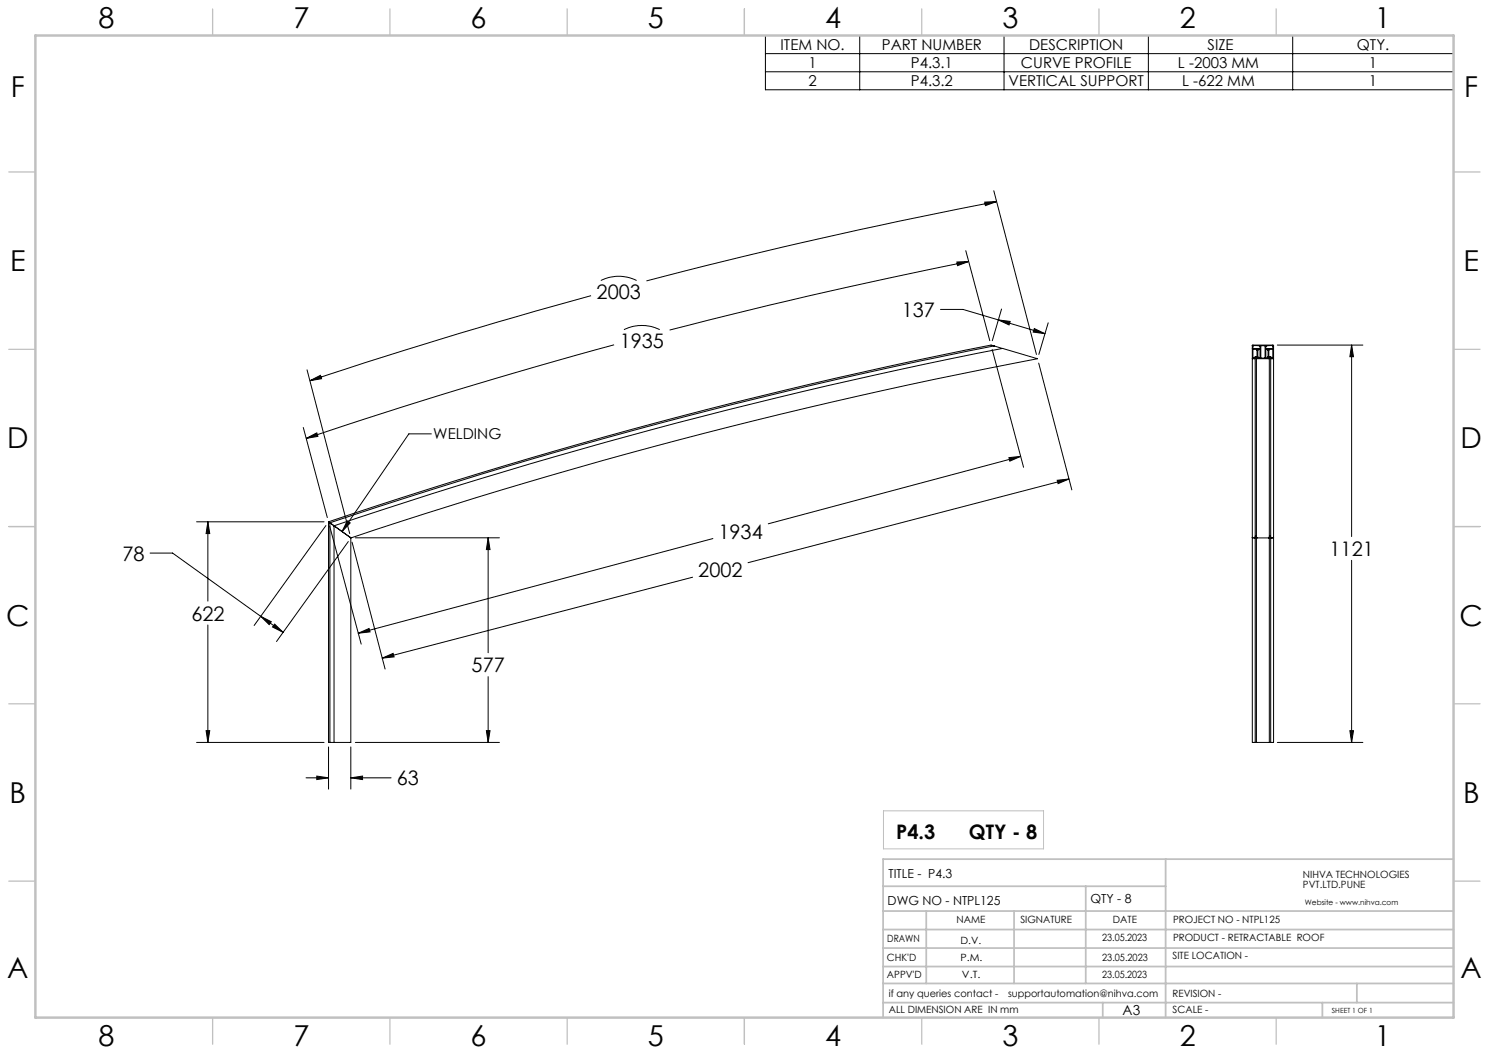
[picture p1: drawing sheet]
<svg xmlns="http://www.w3.org/2000/svg" width="420mm" height="297mm" viewBox="0 0 420 297" stroke-linecap="round" stroke-linejoin="round" font-family="sans-serif">
<g fill="none" stroke="#000" stroke-width=".28">
<path d="M215.9 10h194.1v15.3h-194.1zM215.9 15.1h194.1M242.5 10v15.3M283.2 10v15.3M323.9 10v15.3M364.6 10v15.3M215.9 20.2h194.1M277.8 57l3.3-.1-3.1 1.1zM280.3 53.8l12 46.2M281.1 56.9a1536.4 1536.4 0 0 0-98.7 22.3M169.5 79.1a11.2 11.2 0 0 1 10.1 0M269.9 73.9l3.3-.1-3.1 1.1z"/>
<path d="M272.4 70.7l6.8 25.4M273.2 73.8l-22.6 4.7-22.5 5-39.2 9.6M166.7 83.4l-37.2 10.6-26.3 8.2-15.8 5.2M173.2 97.3a1475.4 1475.4 0 0 0-86.8 26.3M176 93a11.2 11.2 0 0 1 10.1 0M265.3 87.3h6.3l23.1 6.8M279.9 98.6l8.8 33.2M280.4 97.6l-.6-.2a1443.1 1443.1 0 0 0-187.1 49.8M280.4 97.6a1478.6 1478.6 0 0 0-187.3 49.9M280.4 97.6l2.3 .7M281.6 90.2l3.3 .5-.3 .9zM282.5 87.2l-2.6 8.9"/>
<path d="M291.7 92.7l3 1.4-3.3-.4zM295.7 91l-2.7 9M353.2 98.3h.2M353.2 97.5h.2M353.4 97.5l2 .1M353.4 97.5v.8M354.5 98.5h-1.1v2.5h.3l.4-.4h.7M354.5 98.5h.1M354.6 98.8l.2 .1M354.6 98.8v1.8M354.6 98.5v.3M354.8 98.9h.1"/>
<path d="M354.8 98.8v1.8M355.4 97.6h.1M355.4 98.5h.1M355.4 98.5h-.6v.3M355.4 97.6v.8l-2-.1M355.4 98.5v2.5M356.8 97.5h-1.2v3.5h1.2M356.8 97.5h.1M356.8 97.5v3.5M357 97.6h.1M357 97.6v.8l2-.1M357.6 98.5h.1"/>
<path d="M357.6 98.5h-.6v2.5h.6l.1-.4M357.7 98.8h.2M357.7 98.8v1.8M357.7 98.5v.3M357.8 97.5h1.2M357.8 97.5h.1M357.8 97.5l-.8 .1M357.9 98.8v1.8M359 98.5h.1M359 98.5h-1.1v.3M359 97.5h.2M359 98.3h.2"/>
<path d="M359 97.5v.8M359 98.5v2.5M359.2 98.3h.1M360.3 97.3h24.1M381.2 97.3l.6 3.3h-1zM381.2 97.3v54M86.6 104.3l12 46.2M87.4 107.4l3-1.5 .3 .9zM293 102.4l9.3 35.8M353.2 101.1l.1-3.8h5.8l.1 3.8M353.2 101.1v50.5M354 101.1v50.5"/>
<path d="M354.4 101.1v50.5M354.4 101l.1 .2 3.5-.2M354.4 101a.26 .26 0 0 0-.3-.2 .26 .26 0 0 0-.1 .4l-.8-.1M354.8 100.6h.1M354.8 100.6v.4h.6M355.4 101h.1M356.8 101h.1M357.7 100.6h.7l.3 .4h.3M358 101a.23 .23 0 0 1 .2-.3 .23 .23 0 0 1 .3 .3M358 101.1v50.5M358.4 101.1v50.5M358.5 101l.7 .1"/>
<path d="M359 101h.1M359.2 101.1v50.5M85.5 120.6l6.8 25.4M86.4 123.6l3-1.5 .3 1zM121.7 122.4h-6.4l-18.8 27.5M284.6 129.1l3.3-.4-3.1 1.4zM287.9 128.7l-71.2 19M298.2 135.5l3.3-.4-3.1 1.3zM301.5 135.1l-90.5 23.6M42.3 156h6.4l24.9 17.8M55.5 147.2h35.9M58.6 147.2v22.3"/>
<path d="M58.6 147.2l.6 3.3h-1.1zM91.9 148.2l-20.2 28.2M92.7 147.2l.2 .1M92.7 147.2v62.2h.4M92.9 147.3l.1 .2M93 148.4l8.9 33.3M93 147.5h.1M93.1 147.5h.1M93.1 147.5v61.9M93.1 147.5l5.9 4.2a1478.4 1478.4 0 0 1 193.7-50.5l-9.9-2.9a1474.5 1474.5 0 0 0-188.6 50M94.2 148.3h.1M94.2 148.3l.1 61.1"/>
<path d="M94.3 148.3l4.7 3.4v57.7h-5.9M97.9 146.9l.9 .6-2.3 2.4zM98.2 152.7l-20.2 28.2M99.3 152.9l9.3 35.8M100.2 151.7h40.7M137.7 151.7l.5 3.3h-1zM137.7 151.7v32.4M201.1 151.9l-100.1 26.7M353.2 151.6l.2 .1 .6-.1M353.2 151.6v57.8h.8M353.2 151.5l.2 .2M354 151.2h.4z"/>
<path d="M354 151.6l-.1 .1M354 151.6v57.8M354.4 151.6l.1 .1 3.5-.1M354.4 151.6l.2 .1M354.4 151.6v57.8M358 151.2h.4zM358 151.6l-.1 .1M358 151.6v57.8M358.4 151.6l.1 .1 .7-.1M358.4 151.6l.2 .1M358.4 151.6v57.8M359.2 151.6v57.8h-.8"/>
<path d="M359.2 151.5l-.2 .2M381.2 158v51.4M58.6 176.3v33.1M73.6 173.8l6.3 4.6M73.6 173.8l2.9 1.6-.6 .8zM77.5 176l2.4 2.4-3-1.6zM101 178.6l3.1-1.3 .3 .9zM195.4 162.8l-87.6 22.8M107.8 185.6l3.1-1.3 .3 1zM137.7 190.8v18.6M55.5 209.4h35.9M58.1 206.1h1.1l-.6 3.3z"/>
<path d="M86.3 219.4h6.4M89.4 218.9l3.3 .5-3.3 .5zM92.7 210.7v11.9M93.1 209.4h.1M99 219.4l3.3-.5v1zM99 210.7v11.9M99 219.4h11.3M100.2 209.4h40.7M137.2 206.1h1l-.5 3.3zM354 209.4h.4M354.4 209.4h3.6M358 209.4h.4"/>
<path d="M360.3 209.4h24.1M380.8 206.1h1l-.6 3.3z"/>
</g>
<path d="M249.2 228.7h45.2v10.7h-45.2z" fill="none" stroke="#c0c0c0" stroke-width=".28"/>
<g fill="none" stroke="#c0c0c0" stroke-width=".35">
<path d="M60 2.5v7.5M110 2.5v7.5M160 2.5v7.5M210 2.5v7.5M260 2.5v7.5M310 2.5v7.5M360 2.5v7.5M2.5 48.5h7.5M410 48.5h7.5M2.5 98.5h7.5M410 98.5h7.5M2.5 148.5h7.5"/>
<path d="M410 148.5h7.5M2.5 198.5h7.5M410 198.5h7.5M2.5 248.5h7.5M410 248.5h7.5M60 287v7.5M110 287v7.5M160 287v7.5M210 287v7.5M260 287v7.5M310 287v7.5M360 287v7.5"/>
</g>
<g fill="none" stroke="#c0c0c0" stroke-width=".5">
<path d="M249.1 257h160.9M249.1 250h79.7M261.3 257v20.4M286 257v20.4M306.2 250v27.4M328.8 242.3v44.7M410 242.3h-160.9v44.7M249.1 272.6h160.9M249.1 267.4h160.9M249.1 262.2h160.9M249.1 277.4h160.9M382.7 277.4v5.4"/>
<path d="M249.1 282.8h160.9M311 282.8v4.2M373 282.8v4.2"/>
</g>
<path d="M10 10h400v277h-400z" fill="none" stroke="#c0c0c0" stroke-width=".7"/>
<g fill="#000">
<path d="M97.9 146.9l.9 .6-2.3 2.4z"/>
<path d="M269.9 73.9l3.3-.1-3.1 1.1zM86.4 123.6l3-1.5 .3 1zM277.8 57l3.3-.1-3.1 1.1zM87.4 107.4l3-1.5 .3 .9zM298.2 135.5l3.3-.4-3.1 1.3zM107.8 185.6l3.1-1.3 .3 1zM101 178.6l3.1-1.3 .3 .9zM284.6 129.1l3.3-.4-3.1 1.4zM281.6 90.2l3.3 .5-.3 .9zM291.7 92.7l3 1.4-3.3-.4zM73.6 173.8l2.9 1.6-.6 .8zM77.5 176l2.4 2.4-3-1.6zM58.6 147.2l.6 3.3h-1.1zM58.1 206.1h1.1l-.6 3.3zM137.7 151.7l.5 3.3h-1zM137.2 206.1h1l-.5 3.3zM99 219.4l3.3-.5v1zM89.4 218.9l3.3 .5-3.3 .5zM381.2 97.3l.6 3.3h-1zM380.8 206.1h1l-.6 3.3z"/>
</g>
<g font-size="8.1">
<text x="27.8" y="8">8</text>
<text x="82.8" y="8">7</text>
<text x="132.8" y="8">6</text>
<text x="182.8" y="8">5</text>
<text x="232.8" y="8">4</text>
<text x="282.8" y="8">3</text>
<text x="332.8" y="8">2</text>
<text x="387.8" y="8">1</text>
<text x="3" y="27.2">F</text>
<text x="413" y="27.2">F</text>
<text x="2.8" y="76.5">E</text>
<text x="412.8" y="76.5">E</text>
<text x="2" y="126.5">D</text>
<text x="412" y="126.5">D</text>
<text x="1.7" y="176.5">C</text>
<text x="411.7" y="176.5">C</text>
<text x="2.7" y="226.5">B</text>
<text x="412.7" y="226.5">B</text>
<text x="2" y="275.7">A</text>
<text x="412" y="275.7">A</text>
<text x="27.8" y="295">8</text>
<text x="82.8" y="295">7</text>
<text x="132.8" y="295">6</text>
<text x="182.8" y="295">5</text>
<text x="232.8" y="295">4</text>
<text x="282.8" y="295">3</text>
<text x="332.8" y="295">2</text>
<text x="387.8" y="295">1</text>
</g>
<g font-size="5.6">
<text x="168.3" y="84.3">2003</text>
<text x="254.4" y="89.4">137</text>
<text x="174.8" y="98.1">1935</text>
<text x="202.7" y="151.9">1934</text>
<text x="34.5" y="158.1">78</text>
<text x="375" y="156.8">1121</text>
<text x="197" y="162.9">2002</text>
<text x="54" y="175">622</text>
<text x="133" y="189.6">577</text>
<text x="111.9" y="221.5">63</text>
<text x="252.8" y="236.6">P4.3</text>
<text x="273.3" y="236.6">QTY - 8</text>
</g>
<g font-size="4.2">
<text x="220.2" y="14.1">ITEM NO.</text>
<text x="248.7" y="14.1">PART NUMBER</text>
<text x="290.3" y="14.1">DESCRIPTION</text>
<text x="340.6" y="14.1">SIZE</text>
<text x="382.7" y="14.1">QTY.</text>
<text x="228" y="19.2">1</text>
<text x="256.9" y="19.2">P4.3.1</text>
<text x="288" y="19.2">CURVE PROFILE</text>
<text x="332.3" y="19.2">L -2003 MM</text>
<text x="386.2" y="19.2">1</text>
<text x="228" y="24.3">2</text>
<text x="256.9" y="24.3">P4.3.2</text>
<text x="284.5" y="24.3">VERTICAL SUPPORT</text>
<text x="333.4" y="24.3">L -622 MM</text>
<text x="386.1" y="24.3">1</text>
<text x="122.2" y="124">WELDING</text>
</g>
<text font-size="3.9" x="316.7" y="286.4">A3</text>
<g font-size="3.5">
<text x="250.7" y="247.6">TITLE - P4.3</text>
<text x="250.4" y="255.1">DWG NO - NTPL125</text>
<text x="307.6" y="254.8">QTY - 8</text>
</g>
<g font-size="2.8">
<text x="367.5" y="247.7">NIHVA TECHNOLOGIES</text>
<text x="367.5" y="250.5">PVT.LTD.PUNE</text>
<text x="269.8" y="260.4">NAME</text>
<text x="287.8" y="260.4">SIGNATURE</text>
<text x="313.9" y="260.5">DATE</text>
<text x="330.9" y="260.5">PROJECT NO - NTPL125</text>
<text x="250.3" y="265.7">DRAWN</text>
<text x="270.9" y="266.1">D.V.</text>
<text x="310.9" y="265.5">23.05.2023</text>
<text x="330.9" y="265.5">PRODUCT - RETRACTABLE ROOF</text>
<text x="250.2" y="271.1">CHK'D</text>
<text x="250.2" y="275.8">APPV'D</text>
<text x="270.9" y="271.1">P.M.</text>
<text x="271.3" y="275.8">V.T.</text>
<text x="310.9" y="271.1">23.05.2023</text>
<text x="310.9" y="275.8">23.05.2023</text>
<text x="330.7" y="270.6">SITE LOCATION -</text>
<text x="250.7" y="281.1">if any queries contact -</text>
<text x="284.3" y="281.1">supportautomation@nihva.com</text>
<text x="330.7" y="281.1">REVISION -</text>
<text x="250.7" y="285.6">ALL DIMENSION ARE IN mm</text>
<text x="330.7" y="285.6">SCALE -</text>
</g>
<text font-size="2.1" x="368.1" y="255.1">Website - www.nihva.com</text>
<text font-size="2" x="375.7" y="285.6">SHEET 1 OF 1</text>
</svg>
